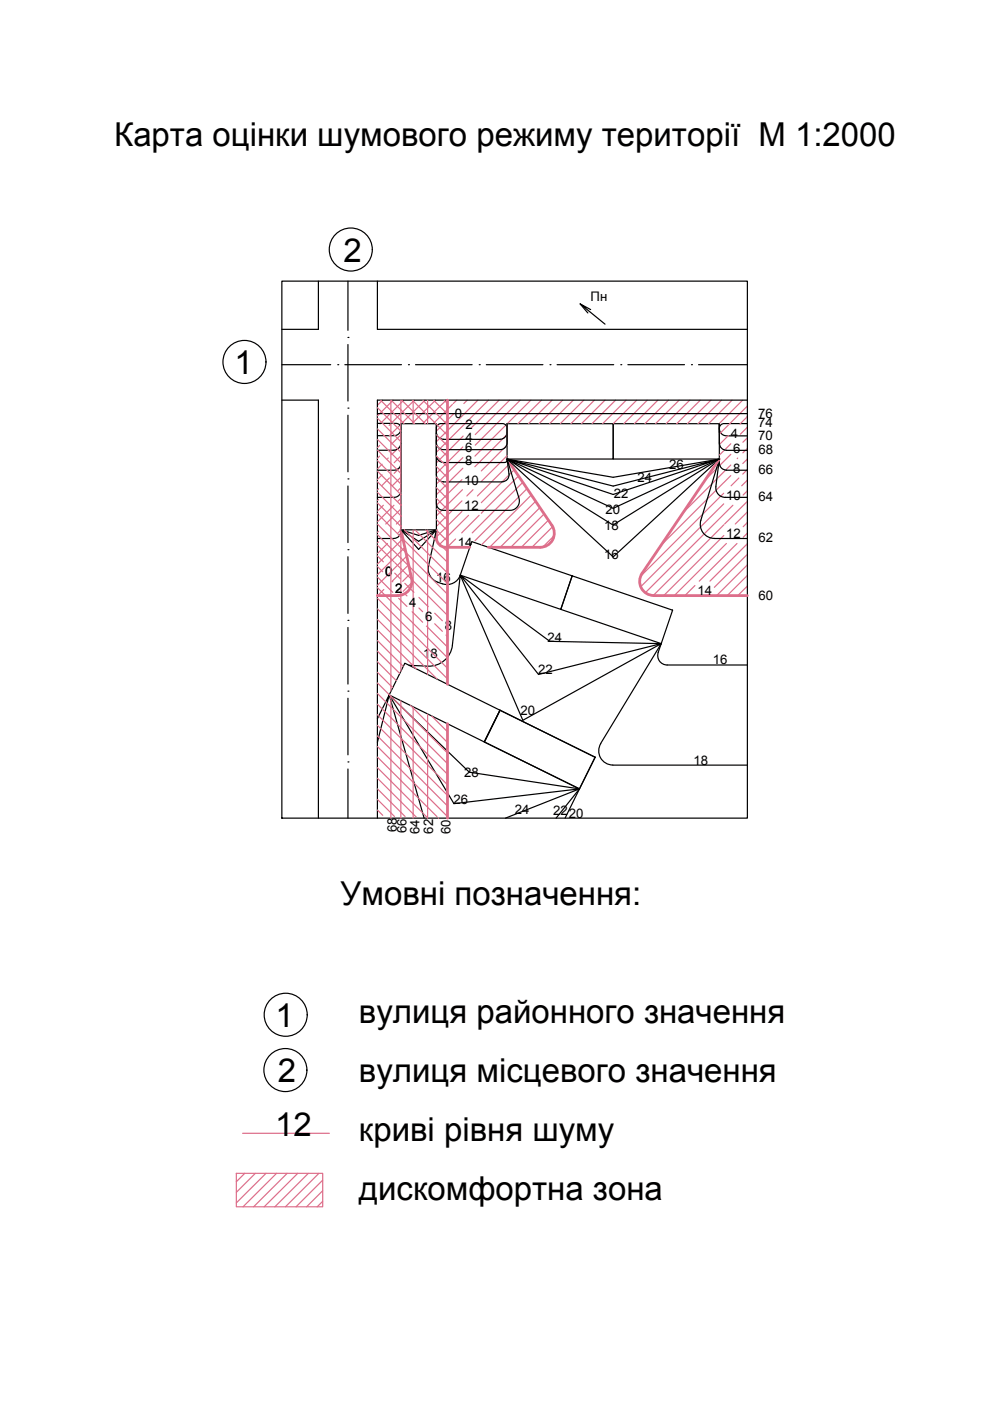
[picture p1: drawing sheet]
<svg xmlns="http://www.w3.org/2000/svg" width="210mm" height="297mm" viewBox="0 0 210 297" stroke-linecap="round" stroke-linejoin="round" font-family="sans-serif">
<g fill="none" stroke="#000" stroke-width=".25">
<path d="M92.5 91.8v4.8a1.49 1.49 0 0 0 1.5 1.4l13 .1 .5-.3v-.3M107.5 97.6v-.3l22.5 20.8 22.5-20.8-22.5 10.5-22.5-10.5 22.5 14 22.5-14-3.9 13a2.99 2.99 0 0 0 2.9 3.9M107.5 97.3l22.5 5.8 22.5-5.8-22.5 7.5zM107.5 97.3l22.5 3.9 22.5-3.9M85 112.3l3.8 2.5 3.7-2.5-3.7 4.2-3.8-4.2 3.8 1.2 3.7-1.2-1.6 7.7a2.99 2.99 0 0 0 1.9 3.4 3.2 3.2 0 0 0 4.8-1.5M151.5 114.2h7M95.9 136.8l1.7-14.9 13.3 30.8 29.3-16.2-12.9 21.1M95.9 136.8a5 5 0 0 1-5.2 4.4l-4-.1M97.6 121.9l19 14.1 23.6 .5-26 6.5zM97.6 121.9h.1M140.2 136.5l-.6 1.8a2 2 0 0 0 1.9 2.7M80 152.4l2.5-5.1-2.5 10.1"/>
<path d="M82.5 147.3l17 16.4 23.4 3.6M82.5 147.3l7.4 26.2M82.5 147.3l13.7 23.1M127.4 157.7a3 3 0 0 0 2.5 4.5h28.6M141.4 141h17.1M96.2 170.4l26.7-3.1-15.7 6.2M122.9 167.3l-5 6.2M122.9 167.3l-3.1 6.2"/>
</g>
<g fill="none" stroke="#000" stroke-width=".25">
<path d="M67.5 59.6v10.2h-7.7M73.8 59.6v10.4M80 59.6v10.2h78.5M59.8 77.3h10.3M71.6 77.3h.1M73.1 77.3h12M73.8 71.5h.1M73.8 73v12M86.6 77.3h.1M88.1 77.3h12M101.6 77.3h.1M103.1 77.3h12"/>
<path d="M116.6 77.3h.1M118.1 77.3h12M123 64.4l1.6 2M125.2 65.6l-2.2-1.2 5.3 4.3M131.6 77.3h.1M133.1 77.3h12M146.6 77.3h.1M148.1 77.3h10.4M59.8 84.8h7.7v88.7M73.8 86.5h.1M73.8 88v12M158.5 84.8h-78.5v88.7"/>
<path d="M73.8 101.5h.1M73.8 116.5h.1M73.8 103v12M73.8 118v12M73.8 131.5h.1M73.8 133v12M73.8 146.5h.1M73.8 148v12M73.8 161.5h.1M73.8 163v10.5"/>
</g>
<g fill="none" stroke="#dd6e8a" stroke-width=".25">
<path d="M80 99.9l5 5M80 97.6l5 5M80 95.4l5 5M80 93.2l5 4.9M80 90.9l5 5M80 88.7l5 4.9M80 86.4l5 5M80.5 94.5l-.5 .4M80.5 96.7l-.5 .5M80.7 84.8l5 5M81 98.4l-1 1M81.1 84.8l-1.1 1.1"/>
<path d="M82.3 97.1l-.1 .1M83.4 84.8l-3.4 3.4M85 84.8v57.5M85 89.9l-2.5 2.5M85 94.4l-2 2M85 92.2l-2 1.9M85 96.6l-1.4 1.5M85 98.9l-1.4 1.5M85.2 84.8l5 5M85.6 84.8l-5.1 5.1M87.4 84.8l5 5M87.6 84.8v5"/>
<path d="M87.9 84.8l-5.4 5.4M87.9 89.8l-5-5v61.8M89.6 84.8l5.3 5.2M90.1 84.8l-5 5M90.7 84.8v5M91.9 84.8l3 3M92.4 84.8l-5.1 5M92.5 98.9l2.4 2.4M92.5 96.7l2.4 2.3M92.5 94.4l2.4 2.4M92.5 92.2l2.4 2.4M92.5 89.9l2.4 2.4"/>
<path d="M94.2 84.8l.7 .8M94.6 84.8l-5 5M95.9 85.7l-4.1 4.1M96.2 87.7l-3.7 3.7M96.8 84.8l-.7 .8M98.1 94.8l-5.6 5.6M98.1 97l-5.6 5.6M98.1 99.3l-5.6 5.6M98.2 92.5l-5.7 5.6M99.1 84.8l-.8 .8M101.3 84.8l-8.8 8.8M103.6 84.8l-11.1 11.1"/>
<path d="M105.8 84.8l-5.8 5.9M107.5 92.1l-6.8 6.9M107.5 94.4l-5.4 5.4M107.5 89.9l-6.8 6.8M107.5 96.6l-5.4 5.5M107.5 89.8v3.4M108.1 84.8l-7.3 7.3M108.1 98.2l-6.9 7M109 99.6l-6.9 7M110.3 84.8l-9.5 9.6M112.6 84.8l-5 5M114.8 84.8l-5 5"/>
<path d="M117.1 84.8l-5.1 5M119.3 84.8l-5 5M121.5 84.8l-5 5M123.8 84.8l-5 5M126 84.8l-5 5M128.3 84.8l-5 5M130.5 84.8l-5 5M132.8 84.8l-5 5M135 84.8l-5 5M137.3 84.8l-5 5M139.5 84.8l-5 5M141.7 84.8l-5 5"/>
<path d="M144 84.8l-5 5M146.2 84.8l-5 5M148.5 84.8l-5 5M150.7 84.8l-5 5M153 84.8l-5 5M154.4 90.1l-1.9 1.9M154.4 92.4l-1.9 1.9M154.9 94.1l-2.4 2.4M154.9 96.3l-5.4 5.4M154.9 98.6l-10 10M155.2 84.8l-5 5M156.4 97.1l-.1 .1"/>
<path d="M157.5 84.8l-5 5M158.5 86.1l-3.9 3.8M158.5 88.3l-1.6 1.6M158.5 90.6l-1.5 1.5M158.5 92.8l-1 1M158.5 95.1l-1 .9M158.5 97.3l-1 1M158.5 99.6l-1 .9M80 113.3l14.9 14.9M80 111.1l14.9 14.9M80 108.9l14.9 14.8M80 115.6l3.5 3.5"/>
<path d="M80 106.6l5 5M80 104.4l5 4.9M80 102.1l5 5M80 117.9l1.3 1.2M80.3 112.6l-.3 .3M80.3 114.9l-.3 .2M80.3 103.6l-.3 .3M80.3 105.9l-.3 .3M81 100.7l-1 1M81.3 107.1l-1.3 1.3M82.2 115.2l-2.2 2.2M82.6 101.3l-1.7 1.7"/>
<path d="M83.5 107.1l-3.5 3.5M83.7 119.3l11.2 11.2M85 112.4h.1M85 103.4l-.6 .6M85 105.6l-.6 .7M85 107.9l-3.2 3.2M85 110.1l-1 1M85 112.4l-.6 .6M85 101.2l-1.8 1.8M85.4 114.2l-5.4 5.4M85.7 112.3l9.2 9.2M85.8 116.1l-5.8 5.8"/>
<path d="M86.2 117.9l-6.2 6.2M86.6 119.7l-3.5 3.6M87.6 112.3v29.2M88 112.3l6.9 6.9M90.2 112.3l4.7 4.7M90.7 112.3v30.7M92.5 112.3l2.4 2.4M92.5 110.2l2.4 2.3M92.5 107.9l2.4 2.4M92.5 105.6l2.4 2.4M92.5 103.4l2.4 2.4M92.5 101.2l2.4 2.3"/>
<path d="M96.6 114.3l-1.8 1.7M97.9 101.7l-5.4 5.4M97.9 106.2l-5.4 5.4M97.9 108.4l-5.4 5.5M98.1 103.8l-5.6 5.6M99.3 109.3l-6.2 6.2M100.3 103.8l-1.3 1.4M101.6 109.3l-3.7 3.7M109.9 100.9l-7.8 7.9M110.9 102.3l-10.8 10.7M111.7 103.6l-11 11.1M112.7 104.9l-10.6 10.6"/>
<path d="M113.6 106.3l-9.8 9.7M114.5 107.6l-8.4 8.4M115.4 108.9l-7.1 7.1M116.3 110.3l-5.8 5.7M117.2 111.7l-4.4 4.3M117.5 113.6l-2.4 2.4M153.4 106.8l-17.6 17.6M153.4 104.6l-17.6 17.6M153.5 111.3l-15 15M153.5 113.5l-12.8 12.8M154 115.2l-11 11.1M154.9 100.8l-14.7 14.8"/>
<path d="M155.4 107.1l-18.6 18.6M156.3 115.2l-8 8M156.7 101.3l-1.7 1.7M158.5 106.3l-4.9 4.8M158.5 108.5l-2.6 2.6M158.5 110.8l-.9 .9M158.5 113l-.9 .9M158.5 115.3l-8 7.9M158.5 117.5l-7 7M158.5 119.8l-6.6 6.5M158.5 101.8l-1.2 1.2M158.5 104.1l-.9 .9"/>
<path d="M80 135.8l5.5 5.5M80 133.6l8.3 8.2M80 131.3l12.7 12.7M80 129.1l14.9 14.8M80 126.8l14.9 14.9M80 124.6l14.9 14.8M80 138l4.8 4.8M80 122.3l3.3 3.3M80 120.1l1.1 1.1M81.4 125l-1.3 1.3M83.2 123.2l.1 .2M83.7 121.5l1.2 1.2"/>
<path d="M84.5 126.9l1.8 1.7M85.8 125.9l.5 .4M85.8 123.7l2 1.9M87 121.6l-1.6 1.7M87.3 123.5l-1.8 1.9M87.4 129.7l2.2 2.2M88.8 128.9l.8 .8M88.8 126.7l2 1.9M90.4 132.7l4.5 4.5M92.2 132.2l1.6 1.7M92.2 130l1.6 1.6M94.6 134.6l.3 .4"/>
<path d="M147.3 124.1l-2.1 2.2M158.5 122l-4.3 4.3M158.5 124.2l-2.1 2.1M80 142.5l3.3 3.3M80 140.3l4 4M80 158.3l14.9 14.8M80 156l14.9 14.9M80 153.8l14.9 14.8M80 151.5l14.9 14.9M80 149.3l14.9 14.8M80 147l14.9 14.9M80 144.8l2.5 2.5"/>
<path d="M82.6 147.4l12.3 12.3M82.9 147.5v26M85 148.5v25M87 149.6l7.9 7.8M87.6 149.8v23.7M90.7 151.4v22.1M91.5 151.8l3.4 3.4M80 160.5l12.6 12.6M80 171.7l1.2 1.2M80 169.5l3.6 3.6M80 167.2l5.9 5.9M80 165l8.3 8.2"/>
<path d="M80 162.8l10.7 10.6M92.9 173.4l.1 .1M50.1 248.8h18.3v7.1h-18.3zM51.4 240.3h18.4M51.9 248.8l-1.8 1.7M54.1 248.8l-4 4M56.4 248.8l-6.3 6.2M58.6 248.8l-7.1 7.1M60.9 248.8l-7.1 7.1M63.1 248.8l-7.1 7.1M65.4 248.8l-7.1 7.1M67.6 248.8l-7.1 7.1"/>
<path d="M68.4 250.2l-5.6 5.7M68.4 252.5l-3.4 3.4M68.4 254.7l-1.1 1.2"/>
</g>
<path d="M85 89.8h7.5v22.5h-7.5zM107.5 89.8h22.5v7.5h-22.5zM130 89.8h22.5v7.5h-22.5zM100 114.8l21.3 7.3-2.4 7.1-21.3-7.3zM121.3 122.1l21.3 7.3-2.4 7.1-21.3-7.3zM85.8 140.6l20.2 10-3.3 6.7-20.2-10zM106 150.6l20.2 9.9-3.3 6.8-20.2-10z" fill="none" stroke="#000" stroke-width=".25"/>
<g fill="none" stroke="#000" stroke-width=".25">
<path d="M80 92.4h3.5a1.47 1.47 0 0 0 1.5-1.5v-1.1v4.2M80 89.8h4a1 1 0 0 1 1 1v.9M80 95.5h3.5M80 87.7h78.5M85 93.9a1.49 1.49 0 0 1-1.5 1.5M85 98.2v5.8a1.47 1.47 0 0 1-1.5 1.5h-3.5M85 89.8v8.4a1.47 1.47 0 0 1-1.5 1.5h-3.5M92.5 91.9v-1.1a1 1 0 0 1 1-1h13a1 1 0 0 1 1 1v2.4M107.5 97.3l2.5 8.3a1.98 1.98 0 0 1-1.9 2.6h-14.1a1.47 1.47 0 0 1-1.5-1.5v-3.5M107.5 89.8v4a1.47 1.47 0 0 1-1.5 1.5h-12a1.47 1.47 0 0 1-1.5-1.5v-2M152.5 98.2v-.9l-.7 5.9M152.5 94a1.49 1.49 0 0 0 1.5 1.5h4.5"/>
<path d="M152.5 98.2a1.49 1.49 0 0 0 1.5 1.5M154 99.7h4.5M158.5 89.8h-5a1 1 0 0 0-1 1v.9M158.5 92.4h-4.5a1.54 1.54 0 0 1-1.5-1.5v-1.1v4.2M80 114.2h3.5M85 112.7a1.49 1.49 0 0 1-1.5 1.5M85 112.3v.4M151.8 103.2a2 2 0 0 0 2 2.3h4.7"/>
</g>
<path d="M94.9 84.8v60.3M107.5 97.3l9.5 14.1M152.5 97.3l-16.4 24.3a3 3 0 0 0 2.5 4.7h19.9M85 112.3l2.3 10.3M92.5 114a2 2 0 0 0 2 2h5.1M92.5 112.3v1.7M103.6 116h10.9M117 111.4a3 3 0 0 1-2.5 4.6M87.3 122.6a3 3 0 0 1-3 3.7h-4.3M94.9 153.4v20.1" fill="none" stroke="#dd6e8a" stroke-width=".59"/>
<!-- layer: 0 -->
<g fill="none" stroke="#000" stroke-width=".25">
<path d="M59.8 59.6h98.7v113.9h-98.7z"/>
<circle cx="74.4" cy="52.9" r="4.6"/>
<circle cx="51.8" cy="76.7" r="4.6"/>
<circle cx="60.6" cy="215.1" r="4.6"/>
<circle cx="60.5" cy="226.9" r="4.6"/>
</g>
<path d="M92.5 93.4v7.3a1.49 1.49 0 0 0 1.5 1.5M92.5 89.8v1.8a1.52 1.52 0 0 0 1.5 1.6l12-.1a1.49 1.49 0 0 0 1.5-1.5v-1.8M107.5 97.3l.4 3.2M94 102.2h12.4M107.9 100.5a1.49 1.49 0 0 1-1.5 1.7" fill="none" stroke="#000" stroke-width=".25"/>
<g font-size="7">
<text x="24.2" y="30.9">Карта оцінки шумового режиму території М 1:2000</text>
<text x="72.8" y="55.5">2</text>
<text x="49.7" y="79.3">1</text>
<text x="72.2" y="192">Умовні позначення:</text>
<text x="58.4" y="217.7">1</text>
<text x="76.1" y="217">вулиця районного значення</text>
<text x="58.9" y="229.4">2</text>
<text x="76.1" y="229.5">вулиця місцевого значення</text>
<text x="58.4" y="240.9">12</text>
<text x="76.1" y="242">криві рівня шуму</text>
<text x="76.1" y="254.5">дискомфортна зона</text>
</g>
<g font-size="2.8">
<text x="125.2" y="63.9">Пн</text>
<text x="96.4" y="88.6">0</text>
<text x="160.8" y="88.5">76</text>
<text x="98.6" y="95.9">6</text>
<text x="98.7" y="91">2</text>
<text x="98.7" y="93.7">4</text>
<text x="154.9" y="93">4</text>
<text x="160.8" y="93.2">70</text>
<text x="160.8" y="90.6">74</text>
<text x="98.6" y="98.6">8</text>
<text x="141.8" y="99.3">26</text>
<text x="155.4" y="100.3">8</text>
<text x="155.5" y="96">6</text>
<text x="160.8" y="96.3">68</text>
<text x="160.8" y="100.5">66</text>
<text x="98.4" y="102.7">10</text>
<text x="130.1" y="105.6">22</text>
<text x="135.2" y="102.3">24</text>
<text x="153.9" y="106">10</text>
<text x="160.8" y="106.3">64</text>
<text x="98.4" y="108.2">12</text>
<text x="128.1" y="112.4">18</text>
<text x="128.4" y="109.1">20</text>
<text x="97.1" y="116">14</text>
<text x="128.1" y="118.6">16</text>
<text x="154" y="114.1">12</text>
<text x="160.8" y="115">62</text>
<text x="81.6" y="122.2">0</text>
<text x="83.8" y="125.8">2</text>
<text x="92.5" y="123.4">16</text>
<text x="86.8" y="128.6">4</text>
<text x="90.1" y="131.6">6</text>
<text x="147.9" y="126.2">14</text>
<text x="160.8" y="127.1">60</text>
<text x="94.3" y="133.6">8</text>
<text x="116.1" y="136.2">24</text>
<text x="89.7" y="139.5">18</text>
<text x="114.1" y="143">22</text>
<text x="151.2" y="140.8">16</text>
<text x="110.3" y="151.6">20</text>
<text x="98.4" y="164.8">28</text>
<text x="147.1" y="162.2">18</text>
<text x="96.1" y="170.6">26</text>
<text x="109.2" y="172.7">24</text>
<text x="117.3" y="172.7">2220</text>
<text x="84.1" y="176.5" transform="rotate(-90 84.1 176.5)">68</text>
<text x="86.2" y="176.7" transform="rotate(-90 86.2 176.7)">66</text>
<text x="88.9" y="176.8" transform="rotate(-90 88.9 176.8)">64</text>
<text x="91.8" y="176.7" transform="rotate(-90 91.8 176.7)">62</text>
<text x="95.5" y="176.9" transform="rotate(-90 95.5 176.9)">60</text>
</g>
</svg>
